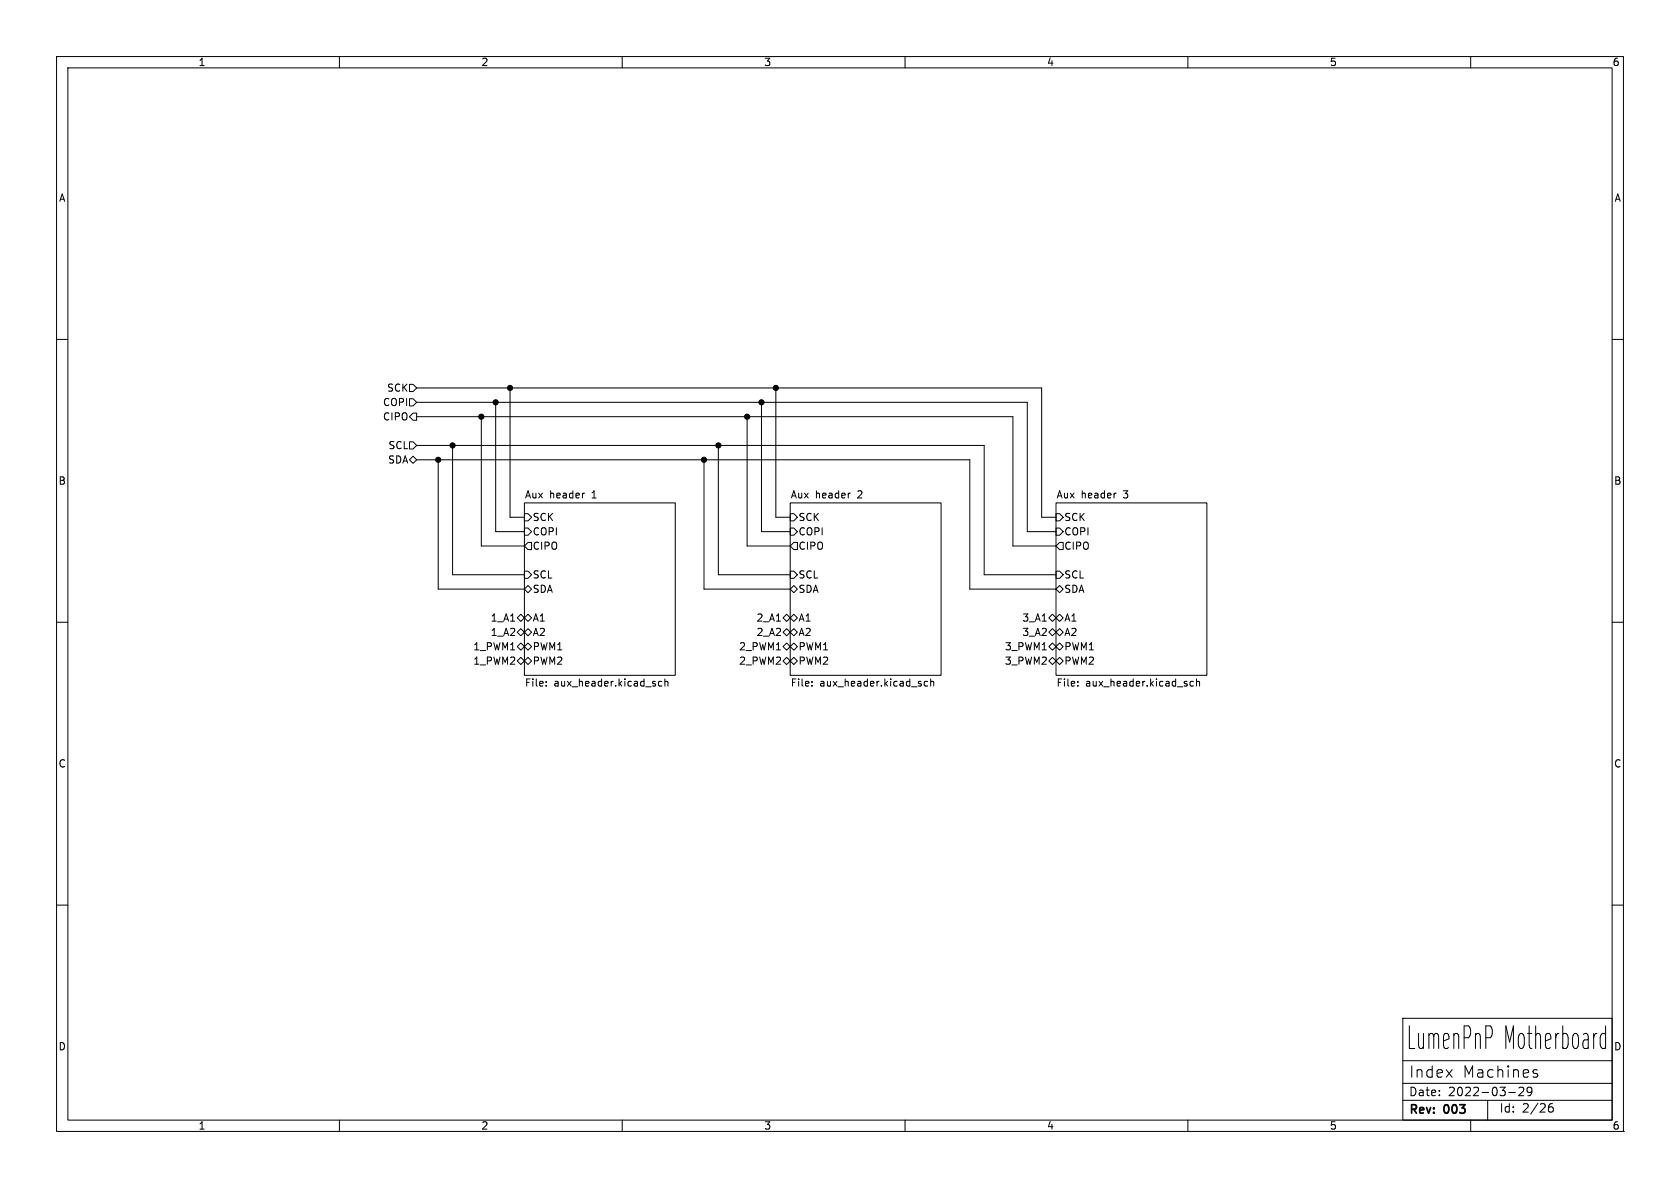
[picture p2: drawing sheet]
(kicad_sch
 (version 20231120)
 (generator "eeschema")
 (generator_version "8.0")
 (paper "A4")
 (title_block
  (title "LumenPnP Motherboard")
  (date "2022-03-29")
  (rev "003")
  (company "Opulo"))
 (lib_symbols)
 (junction
  (at 85.09 73.66)
  (diameter 0)
  (color 0 0 0 0))
 (junction
  (at 137.16 68.58)
  (diameter 0)
  (color 0 0 0 0))
 (junction
  (at 77.47 81.28)
  (diameter 0)
  (color 0 0 0 0))
 (junction
  (at 124.46 81.28)
  (diameter 0)
  (color 0 0 0 0))
 (junction
  (at 80.01 78.74)
  (diameter 0)
  (color 0 0 0 0))
 (junction
  (at 87.63 71.12)
  (diameter 0)
  (color 0 0 0 0))
 (junction
  (at 132.08 73.66)
  (diameter 0)
  (color 0 0 0 0))
 (junction
  (at 134.62 71.12)
  (diameter 0)
  (color 0 0 0 0))
 (junction
  (at 127 78.74)
  (diameter 0)
  (color 0 0 0 0))
 (junction
  (at 90.17 68.58)
  (diameter 0)
  (color 0 0 0 0))
 (wire
  (pts (xy 90.17 91.44) (xy 90.17 68.58))
  (stroke (width 0) (type default)))
 (wire
  (pts (xy 77.47 104.14) (xy 92.71 104.14))
  (stroke (width 0) (type default)))
 (wire
  (pts (xy 92.71 101.6) (xy 80.01 101.6))
  (stroke (width 0) (type default)))
 (wire
  (pts (xy 134.62 71.12) (xy 181.61 71.12))
  (stroke (width 0) (type default)))
 (wire
  (pts (xy 90.17 91.44) (xy 92.71 91.44))
  (stroke (width 0) (type default)))
 (wire
  (pts (xy 73.66 81.28) (xy 77.47 81.28))
  (stroke (width 0) (type default)))
 (wire
  (pts (xy 139.7 101.6) (xy 127 101.6))
  (stroke (width 0) (type default)))
 (wire
  (pts (xy 171.45 104.14) (xy 186.69 104.14))
  (stroke (width 0) (type default)))
 (wire
  (pts (xy 137.16 91.44) (xy 137.16 68.58))
  (stroke (width 0) (type default)))
 (wire
  (pts (xy 127 78.74) (xy 173.99 78.74))
  (stroke (width 0) (type default)))
 (wire
  (pts (xy 179.07 96.52) (xy 186.69 96.52))
  (stroke (width 0) (type default)))
 (wire
  (pts (xy 124.46 81.28) (xy 124.46 104.14))
  (stroke (width 0) (type default)))
 (wire
  (pts (xy 184.15 91.44) (xy 184.15 68.58))
  (stroke (width 0) (type default)))
 (wire
  (pts (xy 181.61 93.98) (xy 186.69 93.98))
  (stroke (width 0) (type default)))
 (wire
  (pts (xy 87.63 71.12) (xy 73.66 71.12))
  (stroke (width 0) (type default)))
 (wire
  (pts (xy 186.69 101.6) (xy 173.99 101.6))
  (stroke (width 0) (type default)))
 (wire
  (pts (xy 173.99 101.6) (xy 173.99 78.74))
  (stroke (width 0) (type default)))
 (wire
  (pts (xy 85.09 96.52) (xy 92.71 96.52))
  (stroke (width 0) (type default)))
 (wire
  (pts (xy 124.46 104.14) (xy 139.7 104.14))
  (stroke (width 0) (type default)))
 (wire
  (pts (xy 132.08 96.52) (xy 132.08 73.66))
  (stroke (width 0) (type default)))
 (wire
  (pts (xy 132.08 73.66) (xy 179.07 73.66))
  (stroke (width 0) (type default)))
 (wire
  (pts (xy 73.66 68.58) (xy 90.17 68.58))
  (stroke (width 0) (type default)))
 (wire
  (pts (xy 80.01 78.74) (xy 73.66 78.74))
  (stroke (width 0) (type default)))
 (wire
  (pts (xy 77.47 81.28) (xy 77.47 104.14))
  (stroke (width 0) (type default)))
 (wire
  (pts (xy 124.46 81.28) (xy 171.45 81.28))
  (stroke (width 0) (type default)))
 (wire
  (pts (xy 87.63 93.98) (xy 92.71 93.98))
  (stroke (width 0) (type default)))
 (wire
  (pts (xy 85.09 73.66) (xy 73.66 73.66))
  (stroke (width 0) (type default)))
 (wire
  (pts (xy 85.09 96.52) (xy 85.09 73.66))
  (stroke (width 0) (type default)))
 (wire
  (pts (xy 184.15 91.44) (xy 186.69 91.44))
  (stroke (width 0) (type default)))
 (wire
  (pts (xy 85.09 73.66) (xy 132.08 73.66))
  (stroke (width 0) (type default)))
 (wire
  (pts (xy 134.62 93.98) (xy 139.7 93.98))
  (stroke (width 0) (type default)))
 (wire
  (pts (xy 90.17 68.58) (xy 137.16 68.58))
  (stroke (width 0) (type default)))
 (wire
  (pts (xy 137.16 68.58) (xy 184.15 68.58))
  (stroke (width 0) (type default)))
 (wire
  (pts (xy 127 101.6) (xy 127 78.74))
  (stroke (width 0) (type default)))
 (wire
  (pts (xy 171.45 81.28) (xy 171.45 104.14))
  (stroke (width 0) (type default)))
 (wire
  (pts (xy 179.07 96.52) (xy 179.07 73.66))
  (stroke (width 0) (type default)))
 (wire
  (pts (xy 80.01 78.74) (xy 127 78.74))
  (stroke (width 0) (type default)))
 (wire
  (pts (xy 87.63 71.12) (xy 134.62 71.12))
  (stroke (width 0) (type default)))
 (wire
  (pts (xy 80.01 101.6) (xy 80.01 78.74))
  (stroke (width 0) (type default)))
 (wire
  (pts (xy 134.62 93.98) (xy 134.62 71.12))
  (stroke (width 0) (type default)))
 (wire
  (pts (xy 77.47 81.28) (xy 124.46 81.28))
  (stroke (width 0) (type default)))
 (wire
  (pts (xy 87.63 93.98) (xy 87.63 71.12))
  (stroke (width 0) (type default)))
 (wire
  (pts (xy 181.61 93.98) (xy 181.61 71.12))
  (stroke (width 0) (type default)))
 (wire
  (pts (xy 137.16 91.44) (xy 139.7 91.44))
  (stroke (width 0) (type default)))
 (wire
  (pts (xy 132.08 96.52) (xy 139.7 96.52))
  (stroke (width 0) (type default)))
 (hierarchical_label "2_PWM1"
  (shape bidirectional)
  (at 139.7 114.3 180)
  (effects (font (size 1.27 1.27)) (justify right)))
 (hierarchical_label "SCL"
  (shape input)
  (at 73.66 78.74 180)
  (effects (font (size 1.27 1.27)) (justify right)))
 (hierarchical_label "2_A2"
  (shape bidirectional)
  (at 139.7 111.76 180)
  (effects (font (size 1.27 1.27)) (justify right)))
 (hierarchical_label "SCK"
  (shape input)
  (at 73.66 68.58 180)
  (effects (font (size 1.27 1.27)) (justify right)))
 (hierarchical_label "3_PWM2"
  (shape bidirectional)
  (at 186.69 116.84 180)
  (effects (font (size 1.27 1.27)) (justify right)))
 (hierarchical_label "1_PWM2"
  (shape bidirectional)
  (at 92.71 116.84 180)
  (effects (font (size 1.27 1.27)) (justify right)))
 (hierarchical_label "3_PWM1"
  (shape bidirectional)
  (at 186.69 114.3 180)
  (effects (font (size 1.27 1.27)) (justify right)))
 (hierarchical_label "COPI"
  (shape input)
  (at 73.66 71.12 180)
  (effects (font (size 1.27 1.27)) (justify right)))
 (hierarchical_label "1_A1"
  (shape bidirectional)
  (at 92.71 109.22 180)
  (effects (font (size 1.27 1.27)) (justify right)))
 (hierarchical_label "2_A1"
  (shape bidirectional)
  (at 139.7 109.22 180)
  (effects (font (size 1.27 1.27)) (justify right)))
 (hierarchical_label "3_A2"
  (shape bidirectional)
  (at 186.69 111.76 180)
  (effects (font (size 1.27 1.27)) (justify right)))
 (hierarchical_label "2_PWM2"
  (shape bidirectional)
  (at 139.7 116.84 180)
  (effects (font (size 1.27 1.27)) (justify right)))
 (hierarchical_label "3_A1"
  (shape bidirectional)
  (at 186.69 109.22 180)
  (effects (font (size 1.27 1.27)) (justify right)))
 (hierarchical_label "CIPO"
  (shape output)
  (at 73.66 73.66 180)
  (effects (font (size 1.27 1.27)) (justify right)))
 (hierarchical_label "1_A2"
  (shape bidirectional)
  (at 92.71 111.76 180)
  (effects (font (size 1.27 1.27)) (justify right)))
 (hierarchical_label "1_PWM1"
  (shape bidirectional)
  (at 92.71 114.3 180)
  (effects (font (size 1.27 1.27)) (justify right)))
 (hierarchical_label "SDA"
  (shape bidirectional)
  (at 73.66 81.28 180)
  (effects (font (size 1.27 1.27)) (justify right)))
 (sheet
  (at 92.71 88.9)
  (size 26.67 30.48)
  (fields_autoplaced yes)
  (stroke (width 0.1524) (type solid))
  (fill (color 0 0 0 0.0000))
  (property "Sheetname" "Aux header 1" (at 92.71 88.1884 0) (effects (font (size 1.27 1.27)) (justify left bottom)))
  (property "Sheetfile" "aux_header.kicad_sch" (at 92.71 119.9646 0) (effects (font (size 1.27 1.27)) (justify left top)))
  (pin "PWM1" bidirectional (at 92.71 114.3 180) (effects (font (size 1.27 1.27)) (justify left)))
  (pin "A2" bidirectional (at 92.71 111.76 180) (effects (font (size 1.27 1.27)) (justify left)))
  (pin "A1" bidirectional (at 92.71 109.22 180) (effects (font (size 1.27 1.27)) (justify left)))
  (pin "PWM2" bidirectional (at 92.71 116.84 180) (effects (font (size 1.27 1.27)) (justify left)))
  (pin "COPI" input (at 92.71 93.98 180) (effects (font (size 1.27 1.27)) (justify left)))
  (pin "CIPO" output (at 92.71 96.52 180) (effects (font (size 1.27 1.27)) (justify left)))
  (pin "SCL" input (at 92.71 101.6 180) (effects (font (size 1.27 1.27)) (justify left)))
  (pin "SCK" input (at 92.71 91.44 180) (effects (font (size 1.27 1.27)) (justify left)))
  (pin "SDA" bidirectional (at 92.71 104.14 180) (effects (font (size 1.27 1.27)) (justify left))))
 (sheet
  (at 186.69 88.9)
  (size 26.67 30.48)
  (fields_autoplaced yes)
  (stroke (width 0.1524) (type solid))
  (fill (color 0 0 0 0.0000))
  (property "Sheetname" "Aux header 3" (at 186.69 88.1884 0) (effects (font (size 1.27 1.27)) (justify left bottom)))
  (property "Sheetfile" "aux_header.kicad_sch" (at 186.69 119.9646 0) (effects (font (size 1.27 1.27)) (justify left top)))
  (pin "PWM1" bidirectional (at 186.69 114.3 180) (effects (font (size 1.27 1.27)) (justify left)))
  (pin "A2" bidirectional (at 186.69 111.76 180) (effects (font (size 1.27 1.27)) (justify left)))
  (pin "A1" bidirectional (at 186.69 109.22 180) (effects (font (size 1.27 1.27)) (justify left)))
  (pin "PWM2" bidirectional (at 186.69 116.84 180) (effects (font (size 1.27 1.27)) (justify left)))
  (pin "COPI" input (at 186.69 93.98 180) (effects (font (size 1.27 1.27)) (justify left)))
  (pin "CIPO" output (at 186.69 96.52 180) (effects (font (size 1.27 1.27)) (justify left)))
  (pin "SCL" input (at 186.69 101.6 180) (effects (font (size 1.27 1.27)) (justify left)))
  (pin "SCK" input (at 186.69 91.44 180) (effects (font (size 1.27 1.27)) (justify left)))
  (pin "SDA" bidirectional (at 186.69 104.14 180) (effects (font (size 1.27 1.27)) (justify left))))
 (sheet
  (at 139.7 88.9)
  (size 26.67 30.48)
  (fields_autoplaced yes)
  (stroke (width 0.1524) (type solid))
  (fill (color 0 0 0 0.0000))
  (property "Sheetname" "Aux header 2" (at 139.7 88.1884 0) (effects (font (size 1.27 1.27)) (justify left bottom)))
  (property "Sheetfile" "aux_header.kicad_sch" (at 139.7 119.9646 0) (effects (font (size 1.27 1.27)) (justify left top)))
  (pin "PWM1" bidirectional (at 139.7 114.3 180) (effects (font (size 1.27 1.27)) (justify left)))
  (pin "A2" bidirectional (at 139.7 111.76 180) (effects (font (size 1.27 1.27)) (justify left)))
  (pin "A1" bidirectional (at 139.7 109.22 180) (effects (font (size 1.27 1.27)) (justify left)))
  (pin "PWM2" bidirectional (at 139.7 116.84 180) (effects (font (size 1.27 1.27)) (justify left)))
  (pin "COPI" input (at 139.7 93.98 180) (effects (font (size 1.27 1.27)) (justify left)))
  (pin "CIPO" output (at 139.7 96.52 180) (effects (font (size 1.27 1.27)) (justify left)))
  (pin "SCL" input (at 139.7 101.6 180) (effects (font (size 1.27 1.27)) (justify left)))
  (pin "SCK" input (at 139.7 91.44 180) (effects (font (size 1.27 1.27)) (justify left)))
  (pin "SDA" bidirectional (at 139.7 104.14 180) (effects (font (size 1.27 1.27)) (justify left)))))
